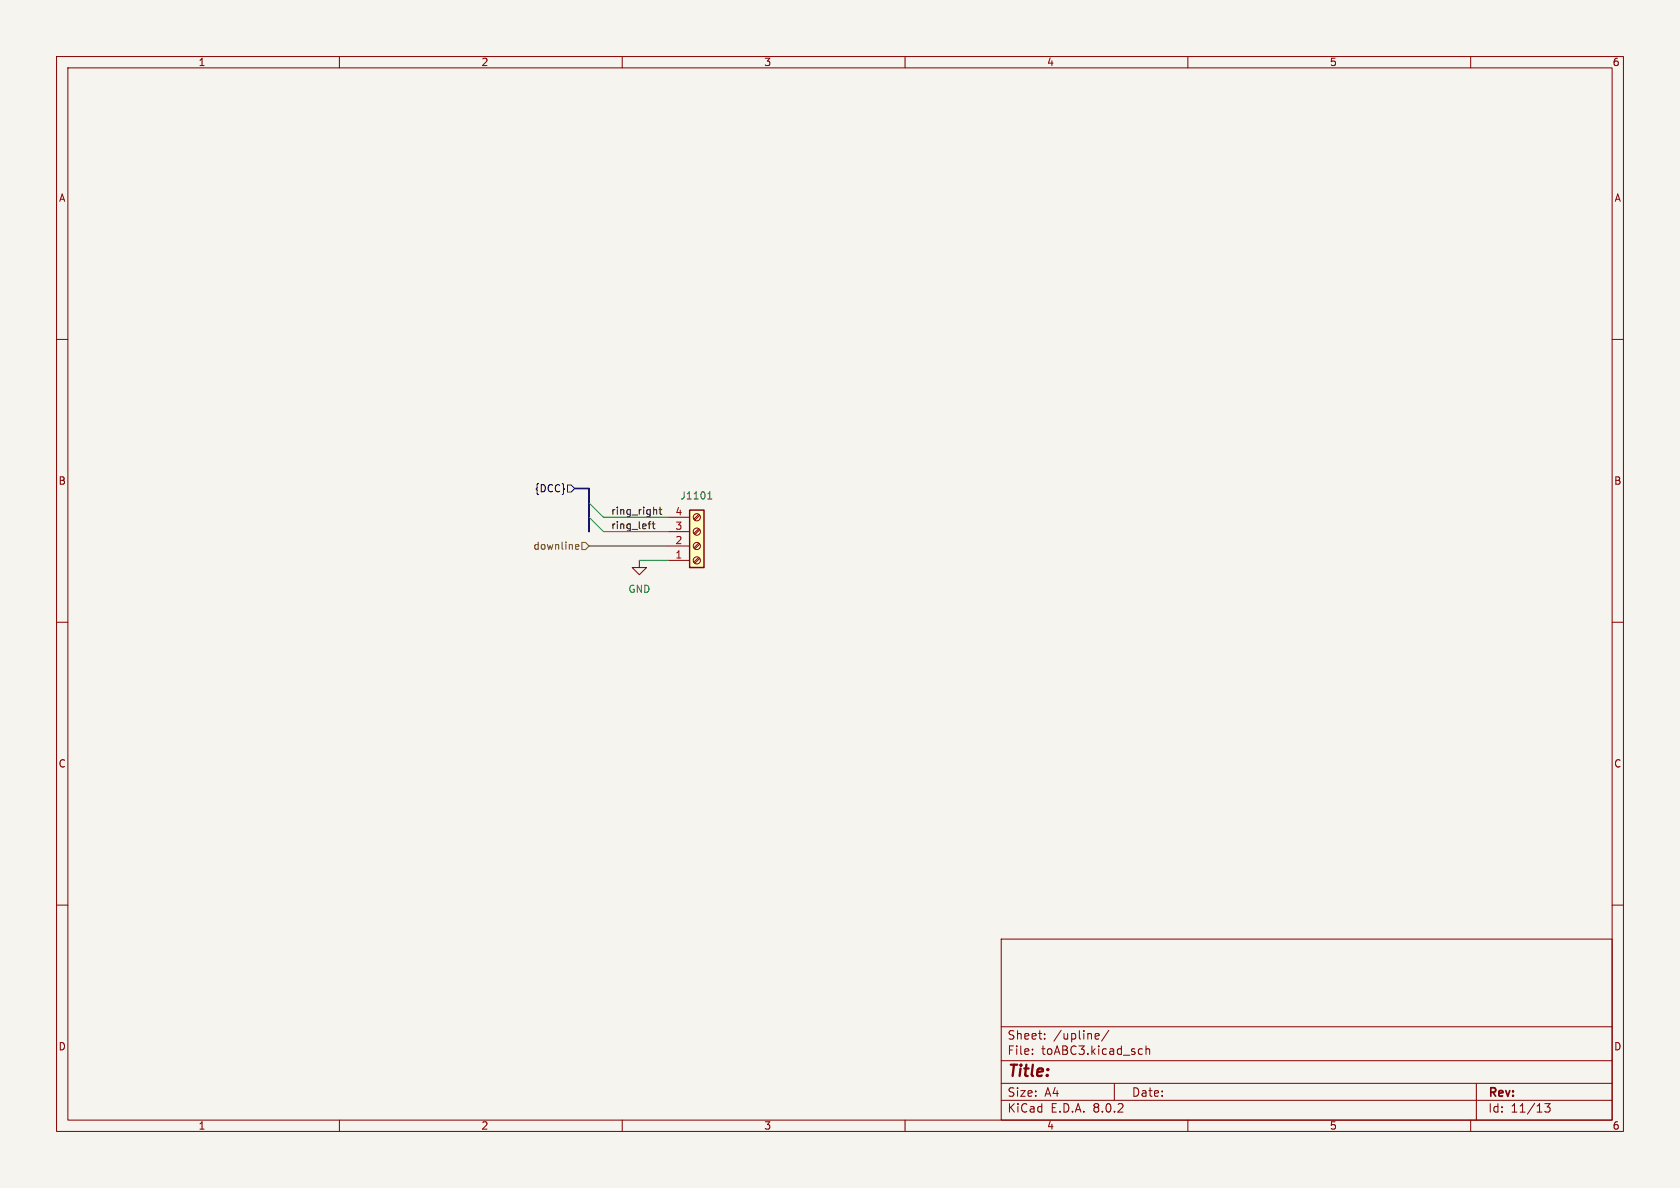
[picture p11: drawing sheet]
<svg xmlns="http://www.w3.org/2000/svg" width="297mm" height="210mm" viewBox="0 0 297 210" stroke-linecap="round" stroke-linejoin="round" font-family="sans-serif">
<path d="M0 0h297v210h-297z" fill="#f5f4ef" stroke="#f5f4ef" stroke-width=".18"/>
<g fill="none" stroke="#840000" stroke-width=".18">
<path d="M10 10h277v190h-277zM12 12h273v186h-273zM60 10v2M110 10v2M160 10v2M210 10v2M260 10v2M10 60h2M285 60h2M113 99.1v1.2h-1.2l1.2 1.3 1.3-1.3h-1.3M10 110h2M285 110h2"/>
<path d="M10 160h2M285 160h2M177 166h108v32h-108zM60 198v2M110 198v2M160 198v2M177 194.5h108M177 191.5h108M177 187.5h108M177 181.5h108M182.5 186.3v.1M182.5 185.5v.1"/>
<path d="M184.7 183.6v.1M184.7 182.8v.1M193.7 183.6h.5M193.7 182.8l.4-.1 .2 .4-.7 .1M196 182.1l-1.3 2M197 191.5v3M201.5 185.4l.5 .1M202 186.3l-.5 .1M202.6 185.5l.2-.1 .4 .1v.9M202.6 184.9v1.5M210 198v2M260 198v2"/>
<path d="M261 191.5v6.5M273.1 195.1h.9l-.5 .6 .5 .1v.7l-.3 .1h-.4l-.2-.1"/>
</g>
<path d="M121.9 90.2h2.6v10.1h-2.6z" fill="#ffffc2"/>
<path d="M121.9 90.2h2.6v10.1h-2.6z" fill="none" stroke="#840000" stroke-width=".25"/>
<g fill="none" stroke="#840000" stroke-width=".18">
<path d="M118.1 99.1h3.8M118.1 96.5h3.8M118.1 94h3.8M118.1 91.4h3.8M123.5 90.9l-.8 .9M123.5 93.5l-.8 .8M123.5 96l-.8 .9M123.5 98.6l-.8 .8M123.7 91.1l-.9 .8M123.7 93.6l-.9 .9M123.7 96.2l-.9 .8M123.7 98.7l-.9 .9"/>
<circle cx="123.2" cy="94" r=".63"/>
<circle cx="123.2" cy="96.5" r=".63"/>
<circle cx="123.2" cy="99.1" r=".63"/>
<circle cx="123.2" cy="91.4" r=".63"/>
</g>
<path d="M125.1 88.2h.8M125.2 87.2l.3-.3v1.3" fill="none" stroke="#006464" stroke-width=".18"/>
<path d="M101.7 96.7l.6-.1v-.3h-.4l-.2 .1 .1 .6h.5M102.9 95.9h.6l.6 .6-.6 .7h-.6z" fill="none" stroke="#725600" stroke-width=".18"/>
<path d="M100.3 85.7h.7l.6 .7-.6 .6h-.7z" fill="none" stroke="#000084" stroke-width=".18"/>
<path d="M114.6 92.6h.5M115.1 92.2l-.3 .1M115.3 92.6h.5M115.5 92.2v1.1l.3 .2M115.7 90.1l.4 .2v.6M116.5 90.1h.5M116.7 89.7v1l.3 .2" fill="none" stroke="#0f0f0f" stroke-width=".18"/>
<path d="M101.6 86.4h2.5v7.6" fill="none" stroke="#000084" stroke-width=".3"/>
<path d="M104.1 91.4l2.6 2.6h11.4M104.1 96.5h14M104.1 88.9l2.6 2.5h11.4M113 99.1h5.1" fill="none" stroke="#009600" stroke-width=".18"/>
<text font-size="2.8" fill="#840000" x="178" y="190.9">Title:</text>
<g font-size="2.1" fill="#840000">
<text x="178" y="184">Sheet:</text>
<text x="186.2" y="184">/upline/</text>
<text x="178" y="186.7">File:</text>
<text x="184.1" y="186.7">toABC3.kicad_sch</text>
<text x="178" y="196.9">KiCad</text>
<text x="178" y="194.1">Size:</text>
<text x="184.7" y="194.1">A4</text>
<text x="185.7" y="196.9">E.D.A.</text>
<text x="193.3" y="196.9">8.0.2</text>
<text x="200" y="194.1">Date:</text>
<text x="263" y="194.3">Rev:</text>
<text x="263" y="196.9">Id:</text>
<text x="267.1" y="196.9">11/13</text>
</g>
<g font-size="1.8" fill="#840000">
<text x="35" y="11.9">1</text>
<text x="85" y="11.9">2</text>
<text x="135" y="11.9">3</text>
<text x="185" y="11.9">4</text>
<text x="235" y="11.9">5</text>
<text x="285" y="11.9">6</text>
<text x="10.3" y="35.9">A</text>
<text x="285.3" y="35.9">A</text>
<text x="10.3" y="85.9">B</text>
<text x="285.3" y="85.9">B</text>
<text x="10.3" y="135.9">C</text>
<text x="285.3" y="135.9">C</text>
<text x="10.3" y="185.9">D</text>
<text x="285.3" y="185.9">D</text>
<text x="35" y="199.9">1</text>
<text x="85" y="199.9">2</text>
<text x="135" y="199.9">3</text>
<text x="185" y="199.9">4</text>
<text x="235" y="199.9">5</text>
<text x="285" y="199.9">6</text>
</g>
<text font-size="1.8" fill="#000084" x="94.4" y="87.2">{DCC}</text>
<g font-size="1.8" fill="#006464">
<text x="120.2" y="88.5">J1101</text>
<text x="111" y="105">GND</text>
</g>
<g font-size="1.8" fill="#0f0f0f">
<text x="107.9" y="93.6">ring_left</text>
<text x="107.9" y="91.1">ring_right</text>
</g>
<g font-size="1.8" fill="#a90000">
<text x="119.3" y="93.7">3</text>
<text x="119.3" y="91.2">4</text>
<text x="119.3" y="98.8">1</text>
<text x="119.3" y="96.3">2</text>
</g>
<text font-size="1.8" fill="#725600" x="94.2" y="97.4">downline</text>
</svg>
